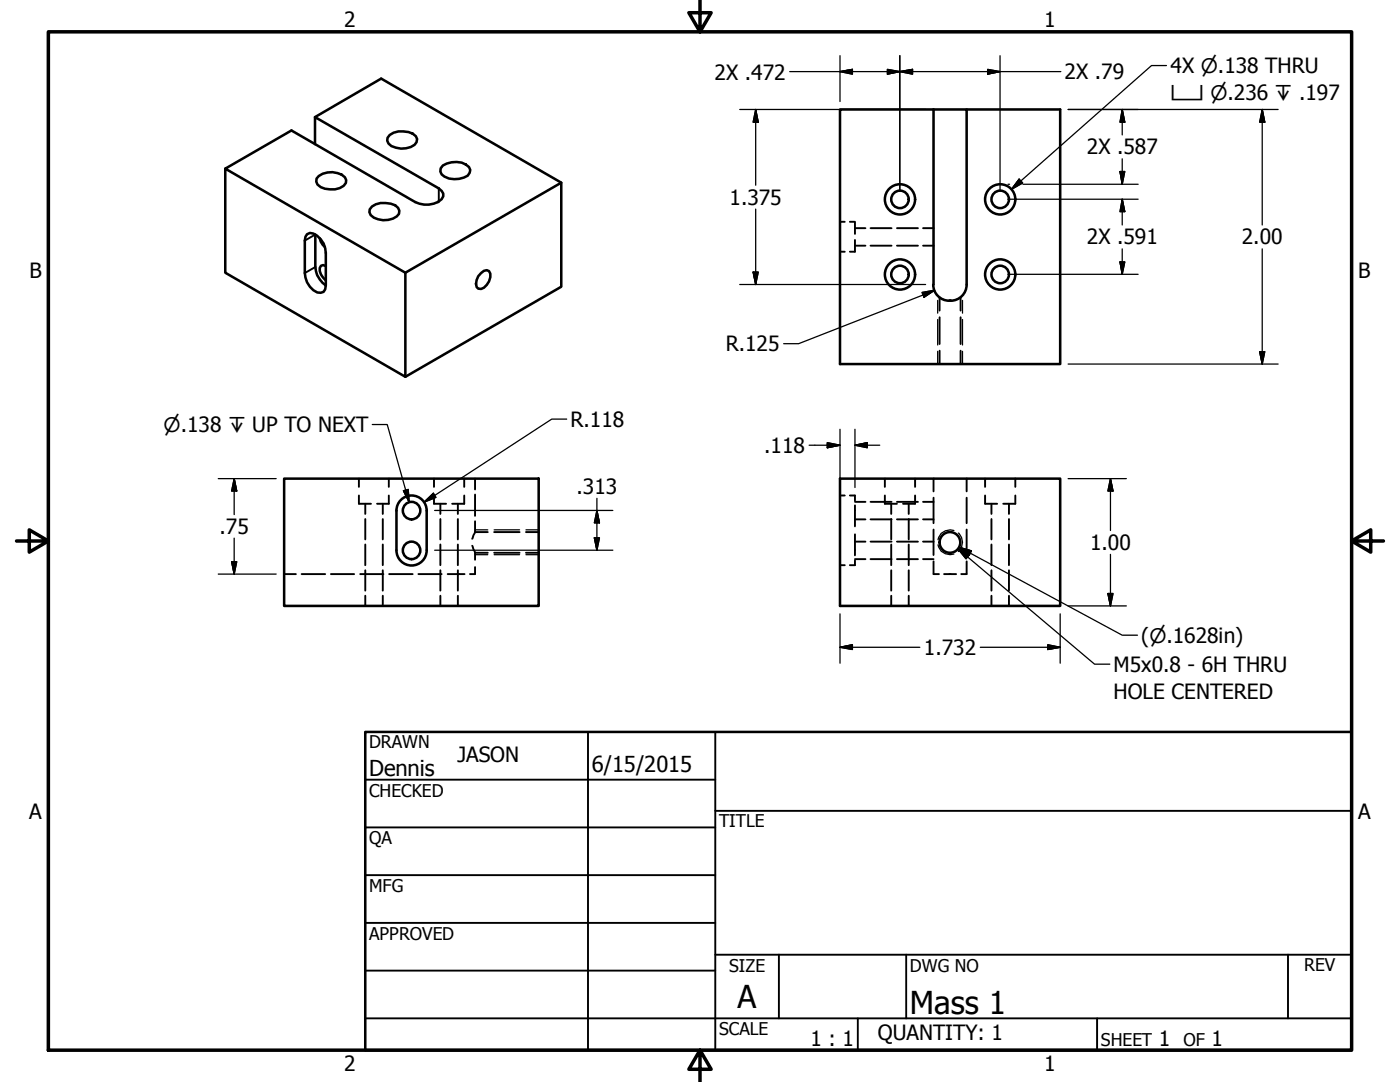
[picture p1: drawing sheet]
<svg xmlns="http://www.w3.org/2000/svg" width="279mm" height="216mm" viewBox="0 0 279 216" stroke-linecap="round" stroke-linejoin="round" font-family="sans-serif">
<!-- layer: Hidden (ANSI) -->
<g fill="none" stroke="#000" stroke-width=".38">
<path d="M167.6 50.2h1M167.6 44.3h1M169.6 44.3h1v2.4M170.6 47.9v2.3h-1M170.6 45.5h2.1M170.6 49h2.1M173.7 45.5h4.2M173.7 49h4.2M179 45.5h4.2M179 49h4.2M184.2 45.5h2.1M184.2 49h2.1"/>
<path d="M187.5 59.3v2.7M191.7 59.3v2.7M187.5 63.3v5.3M187.5 70v2.6M191.7 63.3v5.3M191.7 70v2.6M71.6 98.9v1.6h2.4M71.6 95.5v1.7M77.6 98.9v1.6h-2.4M77.6 95.5v1.7M86.6 98.9v1.6h2.4M86.6 95.5v1.7"/>
<path d="M92.6 98.9v1.6h-2.4M92.6 95.5v1.7M94.8 95.5v2.2M94.8 98.7v4.2M167.6 98.9h1M169.6 98.9h1v1M176.6 98.9v1.6h2.4M176.6 95.5v1.7M182.6 98.9v1.6h-2.4M182.6 95.5v1.7M186.3 95.5v2.5M186.3 99.3v5.1"/>
<path d="M192.9 95.5v2.5M192.9 99.3v5.1M196.6 98.9v1.6h2.4M196.6 95.5v1.7M202.6 98.9v1.6h-2.4M202.6 95.5v1.7M56.7 114.6h2.4M60.2 114.6h4.7M66 114.6h4.7M71.9 114.6h4.6M72.9 100.5v2.1M72.9 103.6v4"/>
<path d="M72.9 108.6v4.2M72.9 113.8v4.1M72.9 118.9v2M76.4 100.5v2.1M76.4 103.6v4M76.4 108.6v4.2M76.4 113.8v4.1M76.4 118.9v2M77.7 114.6h4.7M83.5 114.6h4.6M87.9 100.5v2.1M87.9 103.6v4"/>
<path d="M87.9 108.6v4.2M87.9 113.8v4.1M87.9 118.9v2M89.3 114.6h3.4M91.4 100.5v2.1M91.4 103.6v4M91.4 108.6v4.2M91.4 113.8v4.1M91.4 118.9v2M94.2 108.9l.6 1.4M94.8 106.2l-.6 1.3M94.8 113.2v1.4h-1"/>
<path d="M94.8 104v2.2M94.8 110.3v1.4M94.8 106.2h2.5M94.8 110.3h2.5M98.6 106.2h5.1M98.6 110.3h5.1M105 106.2h2.5M105 110.3h2.5M167.6 112.8h1M170.6 100.8v4.2M170.6 106.6v4.2M170.6 111.8v1h-1"/>
<path d="M170.6 100.1h2.1M170.6 103.6h2.1M170.6 108.1h2.1M170.6 111.6h2.1M173.7 100.1h4.2M173.7 103.6h4.2M173.7 108.1h4.2M173.7 111.6h4.2M177.9 100.5v2.1M177.9 103.6v4M177.9 108.6v4.2M177.9 113.8v4.1"/>
<path d="M177.9 118.9v2M179 100.1h4.2M179 103.6h4.2M179 108.1h4.2M179 111.6h4.2M181.4 100.5v2.1M181.4 103.6v4M181.4 108.6v4.2M181.4 113.8v4.1M181.4 118.9v2M184.2 100.1h2.1M184.2 103.6h2.1"/>
<path d="M184.2 108.1h2.1M184.2 111.6h2.1M186.3 112v2.6h1.1M186.3 105.7v5M188.4 114.6h1.1M189.7 114.6h1.1M192.9 112v2.6h-1.1M192.9 105.7v5M197.9 100.5v2.1M197.9 103.6v4M197.9 108.6v4.2M197.9 113.8v4.1"/>
<path d="M197.9 118.9v2M201.4 100.5v2.1M201.4 103.6v4M201.4 108.6v4.2M201.4 113.8v4.1M201.4 118.9v2"/>
</g>
<!-- layer: Visible (ANSI) -->
<g fill="none" stroke="#000" stroke-width=".51">
<path d="M62.9 28.8v-5.4l24.7 14.2a1.43 1.43 0 0 1 .9 1.4 1.43 1.43 0 0 1-1.1 1.3 5.1 5.1 0 0 1-4.5 0l-24.7-14.3-13.2 7.7v20.7l35.9 20.8v-20.8l-35.9-20.7M62.9 23.4l13.2-7.7 35.9 20.7v20.8l-31.1 18M63.6 35.1a4.2 4.2 0 0 1 5.2 .3l.3 .5a2.08 2.08 0 0 1-2.2 1.9 4.1 4.1 0 0 1-3.5-1l-.3-.5 .1-.7zM77.8 26.9a4.5 4.5 0 0 1 5.2 .3l.2 .5a2.08 2.08 0 0 1-2.2 1.9 4.1 4.1 0 0 1-3.5-1l-.2-.5v-.6zM88.4 33a4.4 4.4 0 0 1 5.2 .3l.3 .6-.2 .6-.4 .6a4.5 4.5 0 0 1-5.2-.3l-.2-.6v-.6zM112 36.4l-31.1 18M186.3 21.8h6.6v35a3.2 3.2 0 0 1-3.2 3.2M186.3 21.8h-18.7v50.8h44v-50.8h-18.7M186.3 21.8v35M60.8 48l.2-.8 .3-.5a2.11 2.11 0 0 1 2.7 1.1l.6 .8 .4 1.9v6.5M74.2 41.2a4.5 4.5 0 0 1 4.7-.2l.5 .5 .3 .5-.1 .7a4 4 0 0 1-5.6 .2l-.3-.5 .1-.6zM96 54.5l.6-.5 .6-.1 .4 .2a2.53 2.53 0 0 1-1 3.3l-.6 .3-.6-.1a1.88 1.88 0 0 1 0-2.5z"/>
<path d="M186.2 56.8a3.2 3.2 0 0 0 3.3 3.2M189.5 59.9h.2M56.7 95.5h50.8v25.4h-50.8zM167.6 95.5h44v25.4h-44zM79.1 101.9a3 3 0 0 1 3-3 3 3 0 0 1 3.1 3M79.1 101.9v7.9a3 3 0 0 0 3 3 3 3 0 0 0 3.1-3v-7.9"/>
<circle cx="179.6" cy="39.8" r="3"/>
<circle cx="179.6" cy="39.8" r="1.75"/>
<circle cx="199.6" cy="39.8" r="3"/>
<circle cx="199.6" cy="39.8" r="1.75"/>
<circle cx="179.6" cy="54.8" r="3"/>
<circle cx="179.6" cy="54.8" r="1.75"/>
<circle cx="199.6" cy="54.8" r="3"/>
<circle cx="199.6" cy="54.8" r="1.75"/>
<circle cx="82.1" cy="101.9" r="1.75"/>
<circle cx="82.1" cy="109.8" r="1.75"/>
<circle cx="189.6" cy="108.2" r="2.06"/>
</g>
<!-- layer: Hidden Narrow (ANSI) -->
<g fill="none" stroke="#000" stroke-width=".25">
<path d="M187.1 59.9v2.6M192.1 59.9v2.6M187.1 63.8v5M187.1 70.1v2.5M192.1 63.8v5M192.1 70.1v2.5M94.8 105.7h2.5M94.8 110.7h2.5M98.6 105.7h5.1M98.6 110.7h5.1M105 105.7h2.5M105 110.7h2.5"/>
<path d="M187.2 108.7a2.37 2.37 0 0 0 3.2 1.9M190.4 105.9a2.45 2.45 0 0 0-3.2 1.8M191.3 106.4a2.47 2.47 0 0 1 0 3.6"/>
</g>
<!-- layer: Visible Narrow (ANSI) -->
<path d="M87.6 37.6v2.6M62.9 46.8l-2.1 1.2M62.9 53.3l-2.1 1.2" fill="none" stroke="#000" stroke-width=".38"/>
<path d="M62.9 46.8v6.5a4.6 4.6 0 0 0 2.1 3.7l-.1 .7-.3 .5a2.11 2.11 0 0 1-2.8-1l-.5-.9-.5-1.8v-6.5M63.8 47.6l.2 .6 .8 1.1M65 53.1l-.5-.2-.4 .1a1.87 1.87 0 0 0 .4 2.4l.5 .5" fill="none" stroke="#000" stroke-width=".51"/>
<!-- layer: Border (ANSI) -->
<path d="M9.7 6.3h260v203.2h-260zM139.7 0v6.3l-2.2-3.8h4.4l-2.2 3.8M3.3 107.9h6.4l-3.9-2.2v4.5l3.9-2.3M269.7 107.9l3.9 2.3v-4.5l-3.9 2.2h6.4M139.7 209.5l2.2 3.9h-4.4l2.2-3.9v6.4" fill="none" stroke="#000" stroke-width=".7"/>
<!-- layer: Title (ANSI) -->
<g fill="none" stroke="#000" stroke-width=".38">
<path d="M72.9 155.6h69.8M117.3 146v63.5M142.7 146v63.5M72.9 165.1h69.8M72.9 174.6h69.8M142.7 161.8h127M72.9 184.1h69.8M72.9 193.7h69.8M142.7 190.5h127M155.4 190.5v12.7M180.8 190.5v12.7M257 190.5v12.7"/>
<path d="M72.9 203.2h196.8M171.2 203.2v6.3M218.9 203.2v6.3"/>
</g>
<path d="M72.9 146h196.8v63.5h-196.8z" fill="none" stroke="#000" stroke-width=".51"/>
<!-- layer: Dimension (ANSI) -->
<g fill="none" stroke="#000" stroke-width=".25">
<path d="M157.6 14.3h54.1M167.6 14.3l2.5-.5v1zM167.6 11.1v9.2M177.1 13.8l2.5 .5-2.5 .5zM179.6 14.3l2.5-.5v1zM179.6 11.1v27.1M197.1 13.8l2.5 .5-2.5 .5zM199.6 11.1v27.1M147.6 21.8h37.1M150.8 21.8l.5 2.6h-1zM150.8 21.8v15.2M201.2 36.8h.3"/>
<path d="M201.2 39.8h25.9M204.2 36.8h22.9M213.2 21.8h41.9M223.5 34.2h1l-.5 2.6zM224 21.8l.5 2.6h-1zM224 39.8l.5 2.4h-1zM224 21.8v5.1M224 31.7v5.1M224 39.8v5.1M251.9 21.8l.5 2.6h-1zM251.9 21.8v23.1M147.6 56.8h37.1"/>
<path d="M150.3 54.3h1l-.5 2.5zM150.8 41.7v15.1M184 58.4l2.5-.5-2.1 1.4zM186.5 57.9l-27.1 10.7h-3M201.2 54.7h25.9M223.5 52.3h1l-.5 2.4zM224 49.7v5M251.9 49.7v22.9M213.2 72.6h41.9M251.4 70.2h1l-.5 2.4zM43.6 95.5h11.5M46.7 95.5l.5 2.5h-1z"/>
<path d="M46.7 95.5v7.2M113.1 83.6h-3l-25.5 16.6M119.1 99.4v10.4M161.5 88.8h6.1M165.1 88.3l2.5 .5-2.5 .5zM167.6 85.7v11.6M170.6 88.8l2.5-.5v1zM170.6 88.8h5M170.6 85.7v11.6M213.2 95.5h11.6M221.6 95.5l.5 2.5h-1zM221.6 95.5v10.4"/>
<path d="M43.6 114.6h11.5M46.2 112.1h1l-.5 2.5zM46.7 107.4v7.2M84.6 100.2l1.9-1.8 .5 .9zM86.7 109.8h35.6M86.7 101.9h35.6M118.6 107.3h1l-.5 2.5zM119.1 101.9l.5 2.4h-1zM191.5 109.2l2.4 .7-.5 .9zM191.5 109.2l32.5 17.5h3M221.1 118.4h1l-.5 2.5zM221.6 110.6v10.3"/>
<path d="M167.6 129.2l2.5-.5v.9zM167.6 129.2h16M167.6 122.5v9.8M195.6 129.2h16M209.1 128.7l2.5 .5-2.5 .4zM211.6 122.5v9.8M213.2 120.9h11.6"/>
</g>
<g fill="#000" stroke="#000" stroke-width=".25">
<path d="M167.6 14.3l2.5-.5zM167.6 14.3l2.5-.5v1zM177.1 14.8l2.5-.5zM177.1 13.8l2.5 .5-2.5 .5zM179.6 14.3l2.5-.5zM179.6 14.3l2.5-.5v1zM197.1 14.8l2.5-.5zM197.1 13.8l2.5 .5-2.5 .5zM150.8 21.8l.5 2.6zM150.8 21.8l.5 2.6h-1zM223.5 34.2l.5 2.6zM223.5 34.2h1l-.5 2.6z"/>
<path d="M224 21.8l.5 2.6zM224 21.8l.5 2.6h-1zM251.9 21.8l.5 2.6zM251.9 21.8l.5 2.6h-1zM150.3 54.3l.5 2.5zM150.3 54.3h1l-.5 2.5zM184.4 59.3l2.1-1.4zM184 58.4l2.5-.5-2.1 1.4zM223.5 52.3l.5 2.4zM223.5 52.3h1l-.5 2.4zM224 39.8l.5 2.4zM224 39.8l.5 2.4h-1z"/>
<path d="M251.4 70.2l.5 2.4zM251.4 70.2h1l-.5 2.4zM46.7 95.5l.5 2.5zM46.7 95.5l.5 2.5h-1zM84.6 100.2l1.9-1.8zM84.6 100.2l1.9-1.8 .5 .9zM165.1 89.3l2.5-.5zM165.1 88.3l2.5 .5-2.5 .5zM170.6 88.8l2.5-.5zM170.6 88.8l2.5-.5v1zM221.6 95.5l.5 2.5zM221.6 95.5l.5 2.5h-1z"/>
<path d="M46.2 112.1l.5 2.5zM46.2 112.1h1l-.5 2.5zM118.6 107.3l.5 2.5zM118.6 107.3h1l-.5 2.5zM119.1 101.9l.5 2.4zM119.1 101.9l.5 2.4h-1zM191.5 109.2l2.4 .7zM191.5 109.2l2.4 .7-.5 .9zM221.1 118.4l.5 2.5zM221.1 118.4h1l-.5 2.5zM167.6 129.2l2.5-.5zM167.6 129.2l2.5-.5v.9z"/>
<path d="M209.1 129.6l2.5-.4zM209.1 128.7l2.5 .5-2.5 .4z"/>
</g>
<!-- layer: Symbol (ANSI) -->
<path d="M232.8 13.1h-3l-27.9 24.7M203.4 35.8l.7 .7-2.2 1.3zM74.3 84.7h3l4.4 15.5M80.5 97.9l1-.2 .2 2.5zM191.2 109.5l2.2 1.2-.6 .8zM191.2 109.5l27.2 23h3.1" fill="none" stroke="#000" stroke-width=".25"/>
<path d="M203.4 35.8l-1.5 2zM203.4 35.8l.7 .7-2.2 1.3zM80.5 97.9l1.2 2.3zM80.5 97.9l1-.2 .2 2.5zM191.2 109.5l2.2 1.2zM191.2 109.5l2.2 1.2-.6 .8z" fill="#000" stroke="#000" stroke-width=".25"/>
<g font-size="6.3">
<text x="147.2" y="201">A</text>
<text x="181.6" y="202.3">Mass 1</text>
</g>
<g font-size="4.4">
<text x="73.7" y="154.7">Dennis</text>
<text x="118.1" y="154.1">6/15/2015</text>
</g>
<g font-size="4.2">
<text x="68.7" y="5.3">2</text>
<text x="208.4" y="5.3">1</text>
<text x="142.6" y="15.9">2X .472</text>
<text x="212.5" y="15.8">2X .79</text>
<text x="233.6" y="14.6">4X ⌀.138 THRU</text>
<text x="216.9" y="30.8">2X .587</text>
<text x="145.6" y="40.8">1.375</text>
<text x="216.9" y="48.8">2X .591</text>
<text x="247.8" y="48.8">2.00</text>
<text x="5.9" y="55.5">B</text>
<text x="271.1" y="55.5">B</text>
<text x="144.8" y="70.1">R.125</text>
<text x="113.9" y="85.2">R.118</text>
<text x="152.5" y="90.4">.118</text>
<text x="115.1" y="98.6">.313</text>
<text x="43.8" y="106.6">.75</text>
<text x="217.6" y="109.7">1.00</text>
<text x="184.4" y="130.7">1.732</text>
<text x="227.8" y="128.2">(⌀.1628in)</text>
<text x="222.2" y="134">M5x0.8 - 6H THRU</text>
<text x="222.2" y="139.4">HOLE CENTERED</text>
<text x="91.3" y="152">JASON</text>
<text x="5.8" y="163.4">A</text>
<text x="271" y="163.4">A</text>
<text x="161.7" y="208.8">1 : 1</text>
<text x="175.2" y="207.5">QUANTITY: 1</text>
<text x="231.3" y="208.7">1</text>
<text x="241.8" y="208.7">1</text>
<text x="68.7" y="213.6">2</text>
<text x="208.4" y="213.6">1</text>
</g>
<g font-size="4">
<text x="233.6" y="19.9">⌴ ⌀.236 ↧ .197</text>
<text x="32.6" y="86.2">⌀.138 ↧ UP TO NEXT</text>
</g>
<g font-size="3.5">
<text x="73.7" y="149.4">DRAWN</text>
<text x="73.7" y="158.9">CHECKED</text>
<text x="143.5" y="165.1">TITLE</text>
<text x="73.7" y="168.5">QA</text>
<text x="73.7" y="178">MFG</text>
<text x="73.7" y="187.5">APPROVED</text>
<text x="145.5" y="193.9">SIZE</text>
<text x="181.6" y="193.9">DWG NO</text>
<text x="260.3" y="193.8">REV</text>
<text x="143.5" y="206.6">SCALE</text>
<text x="219.7" y="208.7">SHEET</text>
<text x="236.2" y="208.7">OF</text>
</g>
</svg>
